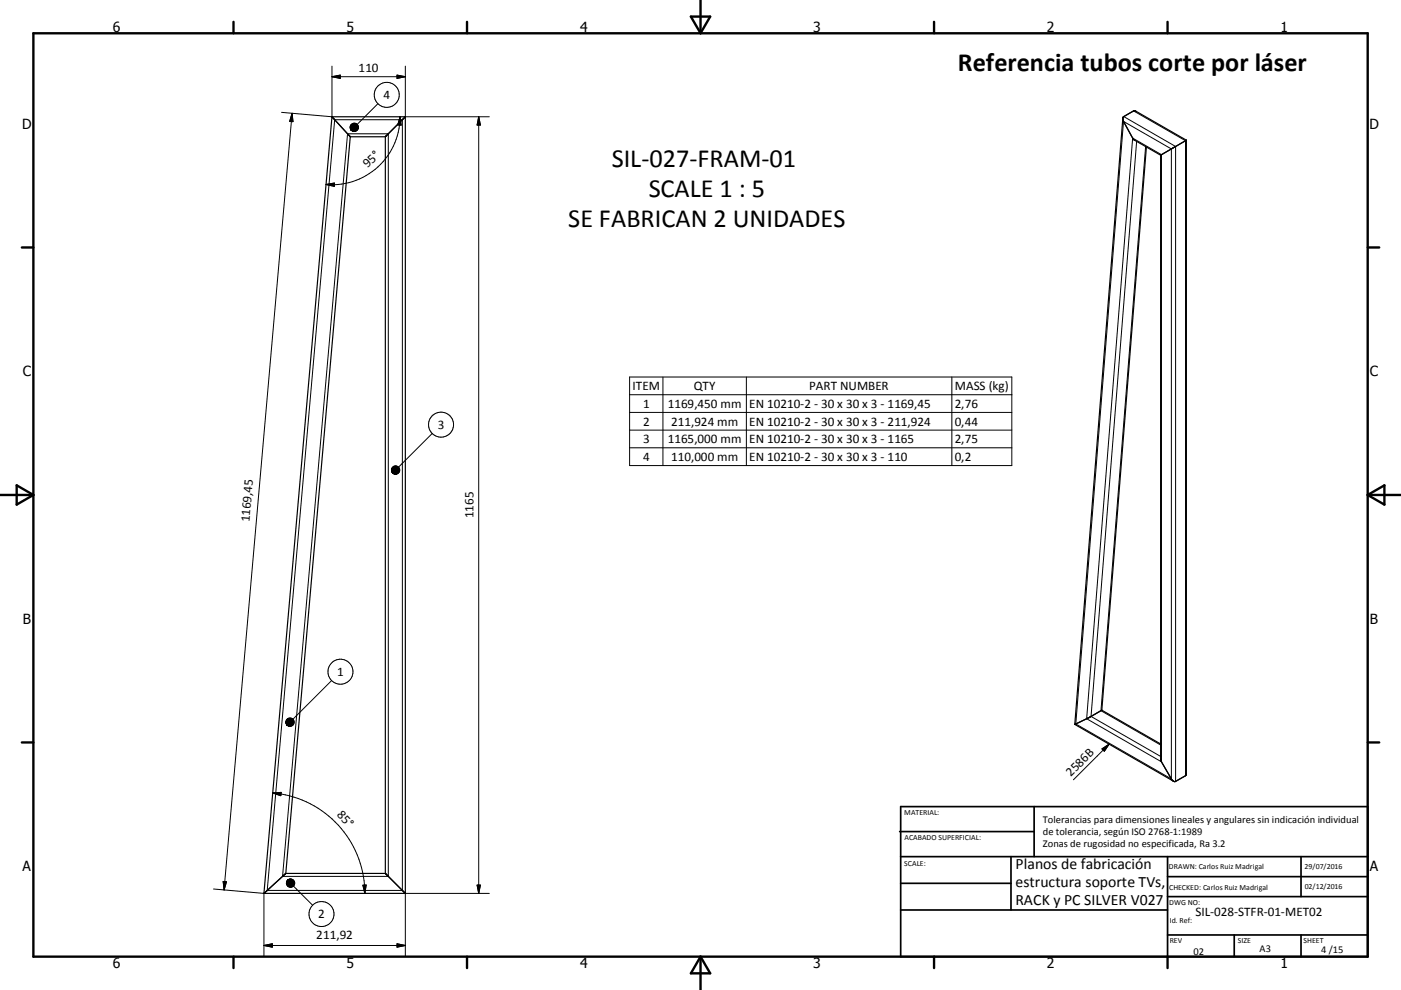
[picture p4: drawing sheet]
<svg xmlns="http://www.w3.org/2000/svg" width="420mm" height="297mm" viewBox="0 0 420 297" stroke-linecap="round" stroke-linejoin="round" font-family="sans-serif">
<g fill="none" stroke="#000" stroke-width=".36">
<path d="M99.5 35l.1 .1M99.5 35l-20.4 233M99.5 35h22M99.6 35.1h.1M99.6 35.1l5.4 5.9M121.5 35l-6 6M121.5 35v233M336.6 35.5l-14.4 181.8M105 41h.1M105 41l-19.3 221M105 41h10.5M115.5 41v221"/>
<path d="M343.7 44.1l-13.4 169M348 46.6l-8.2-4.8-3-5.4-.2-.6 .2-.7 3.1-1.8h.4l15.4 8.8v190.2l-.3 .4-2.9 1.7h-.7M348 46.5v181.4l3.3 6 .5 .5M355.6 42.1l-7.6 4.4M355.7 42.1h-.1M322.2 217.3l29.6 17.1M330.3 213.1l-4 2.3-4.1 1.9M330.3 213.1h.1M330.3 213.1l17.7 10.1M79.1 268h42.4M79.2 268h-.1M85.7 262.1l-6.5 5.9"/>
<path d="M85.7 262v.1M85.7 262h29.8M115.5 262l6 6M121.5 268h.1"/>
</g>
<g fill="none" stroke="#000" stroke-width=".3">
<path d="M99.5 19.8v15.2l-15.1-1.3M121.5 19.8v15.2h25.2M87.6 34l-20.4 233M87.6 34l.2 2.5-1-.1zM99.5 23h22M99.5 23l2.5-.5v1zM100.3 35.9h20.3v231.2h-40.5zM113.3 31.1l-6.2 6.2M119 22.5l2.5 .5-2.5 .5zM119.9 35a20.4 20.4 0 0 1-22.2 20.4M119.9 35l.4 2.5h-1zM143.5 35v233"/>
<path d="M143.5 35l.5 2.5h-1zM336.8 36.4l14.4 8.3v189l-28.7-16.5zM336.9 35l15.6 8.9v190.5M339.9 33.3l15.5 8.9v190.5M97.7 55.4l2.6-.5-.1 1zM104.2 40.1h12.2v222.8h-31.7zM339.6 41.4l8.6 5v182.2l-22.4-13zM340.8 42.4l-13.7 172.5 20.9 12M343.5 44l-13.4 169.2 17.9 10.3M188.8 113.1h114.6v26.6h-114.6zM188.8 118.4h114.6M198.7 113.1v26.6"/>
<path d="M223.8 113.1v26.6M285.4 113.1v26.6M129.6 130.1l-10.1 10M188.8 123.7h114.6M188.8 129h114.6M188.8 134.3h114.6M99.4 204.2l-11.6 11.6M81.8 237.9a30.2 30.2 0 0 1 27.6 30.1M81.8 237.9l2.5-.2-.1 1zM330.4 224.7l2.1-1.4-1.4 2.1zM332.5 223.3l-10.7 10.6M64 266.7l15.1 1.3v18.8"/>
<path d="M66.9 264.5l1 .1-.7 2.4zM88 265.8l5.7 5.8M108.8 265.6l1-.1-.4 2.5zM143 265.5h1l-.5 2.5zM146.7 268h-25.2v18.8M79.1 283.7h42.4M79.1 283.7l2.5-.6v1.1zM119 283.1l2.5 .6-2.5 .5z"/>
<circle cx="116" cy="28.5" r="3.7"/>
<circle cx="132.2" cy="127.4" r="3.8"/>
<circle cx="102.1" cy="201.5" r="3.8"/>
<circle cx="96.4" cy="274.2" r="3.8"/>
</g>
<g fill="none" stroke="#000" stroke-width=".71">
<path d="M10 10h400v277h-400zM70 6.6v3.4M140 6.6v3.4M207.1 5h5.8l-2.9 5zM210 0v10M280 6.6v3.4M350 6.6v3.4M6.6 74.2h3.4M410 74.2h3.5M0 148.5h10M5 145.6l5 2.9-5 2.9zM410 148.5h10.1"/>
<path d="M410 148.5l5.1-2.9v5.8zM6.6 222.7h3.4M410 222.7h3.5M70 287v3.4M140 287v3.4M210 287v10M210 287l2.9 5h-5.8zM280 287v3.4M350 287v3.4"/>
</g>
<g fill="none" stroke="#000" stroke-width=".51">
<path d="M269.7 249.5h40.3M270 242h140v45h-140zM270 257h140M303.1 257v16M310 242v15M350 257v30M390.1 257v12M270 265h33.1M270 273h80M350 269h60M350 263h60M350 280.5h60"/>
<path d="M370 280.5v6.5M390.1 280.5v6.5"/>
</g>
<g fill="#000" stroke="#000" stroke-width=".3">
<path d="M87.6 34l.2 2.5-1-.1zM99.5 23l2.5-.5v1zM105.3 39.1l.5 .3zM105.3 39.1l.8 .3zM105.3 39.1l1 .3zM105.3 39.1l1.3 .3zM105.3 39.1l1.5 .2-.2 .1zM105.3 39.1h1.7l-.2 .2zM105.3 39.1l1.9-.2-.2 .2zM105.3 39.1l2.1-.4-.2 .2zM105.3 39.1l2.2-.7-.1 .3zM105.3 39.1l2.2-.9v.2z"/>
<path d="M105.3 39.1l2.1-1.2 .1 .3zM105.3 39.1l2-1.5 .1 .3zM105.3 39.1l1.9-1.7 .1 .2zM107 37.2l.2 .2-1.9 1.7zM106.8 37.1l.2 .1-1.7 1.9zM106.5 37l.3 .1-1.5 2zM106.3 36.9l.2 .1-1.2 2.1zM106 37l.3-.1-1 2.2zM105.7 37h.3l-.7 2.1zM105.5 37.2l.2-.2-.4 2.1zM105.3 37.4l.2-.2-.2 1.9zM105.3 37.4v1.7l-.2-1.5z"/>
<path d="M105.1 37.6l.2 1.5-.3-1.3zM105 37.8l.3 1.3zM105 38.1l.3 1zM105 38.4l.3 .7zM105 38.6l.3 .5zM105.2 38.9l.1 .2zM119 22.5l2.5 .5-2.5 .5zM119.9 35l.4 2.5h-1zM143.5 35l.5 2.5h-1zM97.7 55.4l2.6-.5-.1 1zM117.7 141.9l.5 .3zM117.7 141.9l.7 .3z"/>
<path d="M117.7 141.9l1 .4zM117.7 141.9l1.3 .3zM117.7 141.9l1.5 .2-.2 .1zM117.7 141.9h1.7l-.2 .2zM117.7 141.9l1.9-.2-.2 .2zM117.7 141.9l2-.4-.1 .2zM117.7 141.9l2.1-.6-.1 .2zM117.7 141.9l2.1-.9v.3zM117.7 141.9l2.1-1.2v.3zM117.7 141.9l2-1.4 .1 .2zM117.7 141.9l1.9-1.7 .1 .3zM119.4 140l.2 .2-1.9 1.7z"/>
<path d="M119.2 139.9l.2 .1-1.7 1.9zM118.9 139.8l.3 .1-1.5 2zM118.7 139.8h.2l-1.2 2.1zM118.4 139.8h.3l-1 2.1zM118.1 139.9l.3-.1-.7 2.1zM117.9 140l.2-.1-.4 2zM117.7 140.2l.2-.2-.2 1.9zM117.7 140.2v1.7l-.2-1.5zM117.5 140.4l.2 1.5zM117.4 140.6l.3 1.3zM117.4 140.9l.3 1zM117.4 141.2l.3 .7z"/>
<path d="M117.4 141.5l.3 .4zM117.6 141.7l.1 .2zM86.1 217.5l.4 .3zM86.1 217.5l.7 .4zM86.1 217.5l1 .4zM86.1 217.5l1.2 .3zM86.1 217.5l1.5 .2zM86.1 217.5l1.7 .1-.2 .1zM86.1 217.5l1.9-.1-.2 .2zM86.1 217.5l2-.3-.1 .2zM86.1 217.5l2.1-.6-.1 .3zM86.1 217.5l2.1-.9v.3z"/>
<path d="M86.1 217.5l2.1-1.2v.3zM86.1 217.5l2-1.4 .1 .2zM86.1 217.5l1.8-1.6 .2 .2zM87.7 215.7l.2 .2-1.8 1.6zM87.5 215.5l.2 .2-1.6 1.8zM87.3 215.4l.2 .1-1.4 2zM87 215.4h.3l-1.2 2.1zM86.7 215.4h.3l-.9 2.1zM86.4 215.5l.3-.1-.6 2.1zM86.2 215.6l.2-.1-.3 2zM86 215.8l.2-.2-.1 1.9zM86 215.8l.1 1.7-.2-1.5z"/>
<path d="M85.9 216l.2 1.5zM85.8 216.3l.3 1.2zM85.7 216.5l.4 1zM85.7 216.8l.4 .7zM85.8 217.1l.3 .4zM85.9 217.3l.2 .2zM81.8 237.9l2.5-.2-.1 1zM330.4 224.7l2.1-1.4-1.4 2.1zM66.9 264.5l1 .1-.7 2.4zM86.2 264.1l-.3 .4zM86.2 264.1l-.3 .7zM86.2 264.1l-.3 1z"/>
<path d="M86.2 264.1l-.3 1.2zM86.2 264.1l-.2 1.5-.1-.3zM86.2 264.1v1.7l-.2-.2zM86.2 264.1l.2 1.9-.2-.2zM86.2 264.1l.4 2-.2-.1zM86.2 264.1l.7 2.1-.3-.1zM86.2 264.1l1 2.1h-.3zM86.2 264.1l1.2 2.1h-.2zM86.2 264.1l1.5 2-.3 .1zM86.2 264.1l1.7 1.8-.2 .2zM86.2 264.1l1.9 1.6-.2 .2zM86.2 264.1l2 1.4-.1 .2z"/>
<path d="M86.2 264.1l2.1 1.2-.1 .2zM86.2 264.1l2.2 .9-.1 .3zM86.2 264.1l2.1 .6 .1 .3zM86.2 264.1l2.1 .4v.2zM86.2 264.1l1.9 .1 .2 .3zM86.2 264.1l1.7-.1 .2 .2zM86.2 264.1l1.5-.2 .2 .1zM86.2 264.1l1.5-.2zM86.2 264.1l1.3-.3zM86.2 264.1l1-.4zM86.2 264.1l.8-.4zM86.2 264.1l.5-.3z"/>
<path d="M86.2 264.1l.2-.2zM108.8 265.6l1-.1-.4 2.5zM143 265.5h1l-.5 2.5zM79.1 283.7l2.5-.6v1.1zM119 283.1l2.5 .6-2.5 .5z"/>
</g>
<g font-size="7.9">
<text x="287.2" y="21.3">Referencia tubos corte por láser</text>
<text x="183.4" y="50">SIL-027-FRAM-01</text>
<text x="194.5" y="59">SCALE 1 : 5</text>
<text x="170.3" y="68">SE FABRICAN 2 UNIDADES</text>
</g>
<g font-size="4.7">
<text x="304.5" y="260.9">Planos de fabricación</text>
<text x="304.5" y="266.2">estructura soporte TVs,</text>
<text x="304.5" y="271.6">RACK y PC SILVER V027</text>
</g>
<g font-size="4.2">
<text x="33.9" y="9.6">6</text>
<text x="103.9" y="9.6">5</text>
<text x="173.9" y="9.6">4</text>
<text x="243.8" y="9.6">3</text>
<text x="313.9" y="9.6">2</text>
<text x="383.9" y="9.6">1</text>
<text x="6.7" y="38.7">D</text>
<text x="410.5" y="38.7">D</text>
<text x="6.9" y="112.9">C</text>
<text x="410.7" y="112.9">C</text>
<text x="6.9" y="187.1">B</text>
<text x="410.7" y="187.1">B</text>
<text x="6.8" y="261.4">A</text>
<text x="410.7" y="261.4">A</text>
<text x="33.9" y="290.4">6</text>
<text x="103.9" y="290.4">5</text>
<text x="173.9" y="290.4">4</text>
<text x="243.8" y="290.4">3</text>
<text x="313.9" y="290.4">2</text>
<text x="383.9" y="290.4">1</text>
</g>
<g font-size="3.9">
<text x="107.5" y="21.5">110</text>
<text x="115" y="29.7">4</text>
<text x="110.2" y="50.5" transform="rotate(-42 110.2 50.5)">95°</text>
<text x="189.7" y="117">ITEM</text>
<text x="208" y="117">QTY</text>
<text x="242.6" y="117">PART NUMBER</text>
<text x="286.3" y="117.1">MASS (kg)</text>
<text x="192.8" y="122.3">1</text>
<text x="200.2" y="122.3">1169,450 mm</text>
<text x="224.6" y="122.3">EN 10210-2 - 30 x 30 x 3 - 1169,45</text>
<text x="286.3" y="122.3">2,76</text>
<text x="131.2" y="128.7">3</text>
<text x="192.8" y="127.7">2</text>
<text x="201.3" y="127.7">211,924 mm</text>
<text x="224.6" y="127.7">EN 10210-2 - 30 x 30 x 3 - 211,924</text>
<text x="286.3" y="127.7">0,44</text>
<text x="192.8" y="133">3</text>
<text x="200.2" y="133">1165,000 mm</text>
<text x="224.6" y="133">EN 10210-2 - 30 x 30 x 3 - 1165</text>
<text x="286.3" y="133">2,75</text>
<text x="192.8" y="138.3">4</text>
<text x="201.3" y="138.3">110,000 mm</text>
<text x="224.6" y="138.3">EN 10210-2 - 30 x 30 x 3 - 110</text>
<text x="286.3" y="138.3">0,2</text>
<text x="142" y="155.5" transform="rotate(-90 142 155.5)">1165</text>
<text x="74.8" y="156.7" transform="rotate(-85 74.8 156.7)">1169,45</text>
<text x="101.1" y="202.8">1</text>
<text x="321.1" y="233.2" transform="rotate(-45 321.1 233.2)">2586B</text>
<text x="100.8" y="244.6" transform="rotate(48 100.8 244.6)">85°</text>
<text x="95.4" y="275.5">2</text>
<text x="358.4" y="274.9">SIL-028-STFR-01-MET02</text>
<text x="94.8" y="281.6">211,92</text>
</g>
<g font-size="3.1">
<text x="312.7" y="246.8">Tolerancias para dimensiones lineales y angulares sin indicación individual</text>
<text x="312.7" y="250.4">de tolerancia, según ISO 2768-1:1989</text>
<text x="312.7" y="254">Zonas de rugosidad no especificada, Ra 3.2</text>
<text x="357.8" y="286.5">02</text>
<text x="377.6" y="285.6">A3</text>
<text x="396.1" y="285.9">4 /15</text>
</g>
<g font-size="2.4">
<text x="271.1" y="244.4">MATERIAL:</text>
<text x="271.2" y="252">ACABADO SUPERFICIAL:</text>
<text x="271.1" y="259.7">SCALE:</text>
<text x="350.4" y="260.8">DRAWN: Carlos Ruiz Madrigal</text>
<text x="391.1" y="260.6">29/07/2016</text>
<text x="350.5" y="266.9">CHECKED: Carlos Ruiz Madrigal</text>
<text x="391.2" y="266.7">02/12/2016</text>
<text x="350.5" y="271.4">DWG NO:</text>
<text x="350.7" y="276.9">Id. Ref:</text>
<text x="350.7" y="282.8">REV</text>
<text x="371.1" y="282.9">SIZE</text>
<text x="390.8" y="283">SHEET</text>
</g>
</svg>
